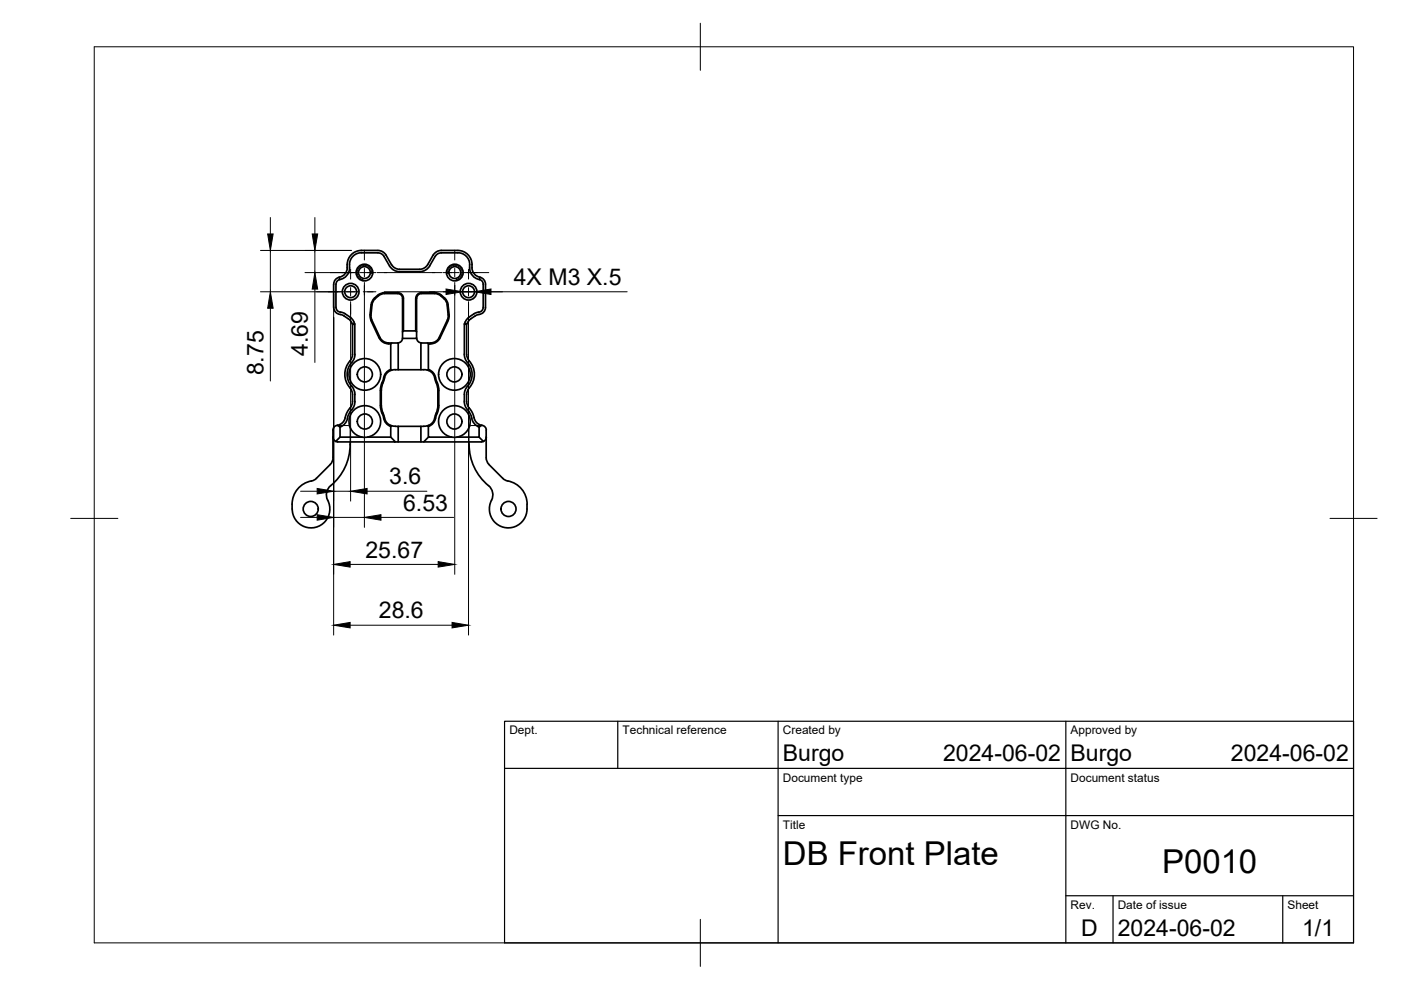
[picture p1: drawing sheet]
<svg xmlns="http://www.w3.org/2000/svg" width="297mm" height="210mm" viewBox="0 0 297 210" stroke-linecap="round" stroke-linejoin="round" font-family="sans-serif">
<!-- layer: Visible -->
<g fill="none" stroke="#000" stroke-width=".36">
<path d="M71.9 58.8l.1 .5M71.9 58.8a1.53 1.53 0 0 0-1.2 1.5l.1 4.9a1.78 1.78 0 0 0 1.9 1.6l1.4 .9 .5 .7M72 59.3a1.06 1.06 0 0 0-.8 1v4.9a1.3 1.3 0 0 0 1.5 1.1l.5 .2M73.6 56.1v.7M73.6 56.8a2 2 0 0 1-1.7 2M74.1 56.1v.7M74.1 56.8a2.51 2.51 0 0 1-2.1 2.5M80.1 53.1h-3.5a2.99 2.99 0 0 0-3 3M80.1 53.6h-3.5a2.51 2.51 0 0 0-2.5 2.5M80.1 53.1a2 2 0 0 1 1.8 1l1.1 2M80.1 53.6a1.49 1.49 0 0 1 1.3 .8 4.9 4.9 0 0 0 2.3 3l1 .2h4.2a2.51 2.51 0 0 0 2.2-1.2l1.2-2.1a1.53 1.53 0 0 1 1.3-.7h3.5M90.7 56.1a2 2 0 0 1-1.8 1h-4.2a2 2 0 0 1-1.7-1"/>
<path d="M91.8 54.1l-1.1 2M97.1 53.1h-3.5a2 2 0 0 0-1.8 1M97.1 53.1a2.99 2.99 0 0 1 3 3M97.1 53.6a2.51 2.51 0 0 1 2.5 2.5M99.6 56.8a2.51 2.51 0 0 0 2.1 2.5M99.6 56.1v.7M100.1 56.8a2 2 0 0 0 1.7 2M100.1 56.1v.7M101.7 59.3a1.01 1.01 0 0 1 .7 1v4.9a1.3 1.3 0 0 1-1.4 1.1l-1.7 1.1-.6 .8M101.7 58.8v.5M101.8 58.8a1.49 1.49 0 0 1 1.1 1.5v4.9a1.78 1.78 0 0 1-1.9 1.6l-1.2 .8M73.2 66.5l.9 .7"/>
<path d="M74.1 67.2l.9 1M74.7 68.8v6.3l-.3 1.1a4.5 4.5 0 0 0 0 6.4l.3 1M75 68.2l.2 .5-.5 .1-.2-.4M75.2 68.7v6.5M75.2 75.1l-.2 1.1a4.2 4.2 0 0 0-.8 5.1l.4 .6M78.5 66.8l.2 1.1M78.6 67.9l1.8 3.7M78.7 64.6l-.3 2.2M79.5 63.3a2.85 2.85 0 0 1 2-1.1h2.8a1.01 1.01 0 0 1 1 1.1v7.1l.2-.2v-6.9a1.2 1.2 0 0 0-1.2-1.2h-2.8a3.4 3.4 0 0 0-2.8 2.5M79.5 63.3l-.6 1-.2 3 1.9 4.3a2.27 2.27 0 0 0 2.4 1.1M80.4 71.6a2.19 2.19 0 0 0 2 1.3M82.4 72.9h.4"/>
<path d="M82.8 78.4a2.92 2.92 0 0 0-1.7 2.4l-.4 1.6-.1 3.6M82.8 78.4l.2 .1M82.8 78.4v-5.5l.2-.2h1.4v5.7l-1.3 .1M82.8 78.3v.1M83.1 78.5a2.23 2.23 0 0 0-1.7 2.1l-.5 1.8-.1 3.6M84.4 78.4l6.2 .1M85.3 71.7a1.01 1.01 0 0 1-1 1M88.1 70.2l.2 .2v1.3h-3v-1.3M88.3 63.3v7.1M88.3 71.7a1.01 1.01 0 0 0 1.1 1M90.6 78.5a2.23 2.23 0 0 1 1.7 2.1l.4 1.4 .1 .8M90.8 78.4l-.2 .1"/>
<path d="M90.8 72.9l-.2-.2h-1.4v5.7M90.8 78.3l.1 .1M90.9 78.4a2.92 2.92 0 0 1 1.7 2.4l.4 1.6v3.6M91.3 72.9h-.5v5.5M92.1 62.1h-2.7a1.23 1.23 0 0 0-1.3 1.2v6.9h-2.6M92.1 62.2h-2.7a1.01 1.01 0 0 0-1.1 1M92.1 62.2a3.2 3.2 0 0 1 2.7 2.4l.2 2.5-.1 .5-1.8 4a2.23 2.23 0 0 1-2.5 1.1M92.1 62.1a3.4 3.4 0 0 1 2.9 2.5l.2 2.2M93.3 71.6a2.19 2.19 0 0 1-2 1.3M95 67.9l-1.7 3.7M95.2 66.8l-.2 1.1M98.4 68.7v6.4l.3 1.1a4.2 4.2 0 0 1 .8 5.1l-.4 .6"/>
<path d="M98.7 68.2l-.3 .5 .5 .1 .2-.4M98.9 68.8v6.4M99 75.1l.1 .8 .4 .6M99.5 76.5a4.2 4.2 0 0 1 0 5.8M99.8 67.6l-.7 .8M70.6 91.2v5.9l-.1 .7-.5 .7-2.9 2.9M70.6 92.7a1.01 1.01 0 0 0 .6 .9M71.2 93.6l.4 .1M71.5 90.2a1.01 1.01 0 0 0-.9 1M71.6 90.2l.5 .3v2.2l-.9 .9M71.6 90.2h-.1M72.1 92.7h10.7l1 1h-12.2"/>
<path d="M74.2 94.3a11.6 11.6 0 0 1-4.5 9.1 2.85 2.85 0 0 0 .1 3.3 4 4 0 0 1-3.2 5.2 4 4 0 0 1-4.6-4M74.2 93.7v.6M74.6 81.9l.4 .6 .2 1.1M74.6 86.8l-.8 1.5a2.64 2.64 0 0 1-1.7 2.2M74.7 83.6a3.8 3.8 0 0 1-.3 2.6l-.7 1.1-.4 .8a2.19 2.19 0 0 1-1.7 2.1M75.2 83.6v1.6M75.2 85.2l-.1 .7-.5 1M76.8 92.7a3.4 3.4 0 0 1-2.3-5.2 3.4 3.4 0 0 1 5.7 0 3.4 3.4 0 0 1-2.3 5.2M80.6 85.9l.2 1.1 .3 .9a2.92 2.92 0 0 0 1.7 2.5M80.9 85.9l.3 1.7a4.6 4.6 0 0 0 1.3 2.4l.6 .3M82.8 90.4h.1M82.8 90.4v2.3"/>
<path d="M83 90.3l-.2 .1M83.1 90.3l1.3 .1v3.3h-.6M84.4 90.4h4.8v3.3h-4.8M89.2 93.7h12.9M90.6 90.3l.2 .1M90.6 90.3l-1.4 .1M90.8 90.4v2.3h10.8v-2.2M90.8 92.7l-1 1M90.9 90.4h-.1M92.8 85.9l-.3 1.7a4.6 4.6 0 0 1-1.3 2.4l-.6 .3M92.8 82.8v3.2M93 85.9l-.1 1.1-.3 .9a2.92 2.92 0 0 1-1.7 2.5"/>
<path d="M96.9 92.7a3.4 3.4 0 0 0 2.2-5.2 3.4 3.4 0 0 0-5.6 0 3.4 3.4 0 0 0 2.3 5.2M98.4 83.6a4.7 4.7 0 0 0 .3 2.6l.4 .7M98.9 83.6v1.6M99 85.2l.1 .7 .4 .6M99.1 86.8l.8 1.5a2.64 2.64 0 0 0 1.7 2.2M99.1 81.9l-.4 .6-.3 1.1M99.4 93.7v.6M99.5 86.5l.9 1.6a2.19 2.19 0 0 0 1.7 2.1M99.5 82.3l-.4 .6-.1 .7M101.6 92.7l.9 .9M102.1 90.2h.1M102.1 90.2l-.5 .3"/>
<path d="M102.2 90.2a1.01 1.01 0 0 1 .9 1M102.5 93.6l-.4 .1M103.1 91.2v5.9l.1 .7 .5 .7 3.4 3.3a5.3 5.3 0 0 1 4.6 6.1 4 4 0 0 1-4.9 3.9 4 4 0 0 1-2.6-5.7 2.48 2.48 0 0 0-.6-3.1 11.3 11.3 0 0 1-4.1-8.7M103.1 92.7a1.01 1.01 0 0 1-.6 .9M67.1 101.4l-.5 .4a5.4 5.4 0 0 0-4.7 6.1"/>
<circle cx="77.3" cy="57.8" r="1.77"/>
<circle cx="77.3" cy="57.8" r="1.26"/>
<circle cx="96.4" cy="57.8" r="1.26"/>
<circle cx="96.4" cy="57.8" r="1.77"/>
<circle cx="74.3" cy="61.9" r="1.26"/>
<circle cx="74.3" cy="61.9" r="1.77"/>
<circle cx="77.4" cy="79.4" r="3.4"/>
<circle cx="77.4" cy="79.4" r="1.6"/>
<circle cx="96.3" cy="79.4" r="1.6"/>
<circle cx="96.3" cy="79.4" r="3.4"/>
<circle cx="99.3" cy="61.9" r="1.77"/>
<circle cx="99.3" cy="61.9" r="1.26"/>
<circle cx="77.4" cy="89.4" r="1.6"/>
<circle cx="96.3" cy="89.4" r="1.6"/>
<circle cx="65.9" cy="107.9" r="1.6"/>
<circle cx="107.8" cy="107.9" r="1.6"/>
</g>
<!-- layer: Hidden -->
<path d="M71.4 90.2h2.4l.3 .2 .1 .3v3M102.3 90.2h-2.4l-.3 .2-.2 .3v3" fill="none" stroke="#000" stroke-width=".21"/>
<!-- layer: Visible Narrow -->
<path d="M78.8 58.1a1.53 1.53 0 0 0-1.3-1.8 1.53 1.53 0 0 0-1.7 1.2 1.53 1.53 0 0 0 1.2 1.8M94.9 58.1a1.53 1.53 0 0 1 1.3-1.8 1.53 1.53 0 0 1 1.7 1.2 1.53 1.53 0 0 1-1.2 1.8" fill="none" stroke="#000" stroke-width=".21"/>
<!-- layer: BORDER -->
<path d="M20 9.9h267v190h-267zM148.5 4.9v10M15 109.9h10M282 109.9h10M148.5 194.9v10" fill="none" stroke="#000" stroke-width=".21"/>
<!-- layer: TITLEBLOCK -->
<path d="M107 152.9h180v47h-180zM131 152.9v10M165 152.9v47M226 152.9v47M107 162.9h180M165 172.9h122M226 189.9h61M236 189.9v10M272 189.9v10" fill="none" stroke="#000" stroke-width=".25"/>
<!-- layer: Smart Centers -->
<g fill="none" stroke="#000" stroke-width=".21">
<path d="M70 57.8h6.1M74.3 57.1v2.1M76.4 57.8h3.3M77.3 53v2.1M77.3 56.9v1.8M79.9 57.8h13.8M94 57.8h3.3M96.4 53v2.1M96.4 56.9v1.8M97.6 57.8h6M99.3 57.1v2.1M67.1 61.9h9"/>
<path d="M74.3 61v1.8M74.3 64.5v2.1M77 61.9h2.7M77.3 60.5v2.1M81.5 61.9h10.7M94 61.9h2.6M96.4 60.5v2.1M97.6 61.9h9M99.3 61v1.8M99.3 64.5v2.1"/>
</g>
<!-- layer: FD_Dimensions -->
<g fill="none" stroke="#000" stroke-width=".21">
<path d="M55.2 53.1h19.3M57.3 46.1v3.5M57.3 53.1v8.8M64.7 57.8h10.5M66.8 46.1v3.5M66.8 53.1v4.7M77.3 59.9v51.9M96.4 59.9v61.9M55.2 61.9h17M57.3 65.4v15.4M66.8 61.3v15.5M70.7 62.3v72.4"/>
<path d="M74.3 64v42.2M91.1 61.9h3.5M98.1 61.9h2.5M99.3 64v70.7M104.1 61.9h28.9M63.7 104.2h3.5M63.7 109.7h3.5M70.7 104.2h3.6M70.7 109.7h6.6M74.2 119.7h18.7M77.8 104.2h12.7M80.8 109.7h15.4"/>
<path d="M74.2 132.6h21.6"/>
</g>
<g fill="#000" stroke="#000" stroke-width=".21">
<path d="M56.7 49.6h1.2l-.6 3.5zM66.2 49.6h1.2l-.6 3.5zM57.3 61.9l.6 3.5h-1.2zM66.8 57.8l.6 3.5h-1.2zM94.6 61.3l3.5 .6-3.5 .5zM100.6 61.9l3.5-.6v1.1zM67.2 103.6l3.5 .6-3.5 .5zM67.2 109.1l3.5 .6-3.5 .6zM70.7 119.7l3.5-.6v1.1zM74.3 104.2l3.5-.6v1.1zM77.3 109.7l3.5-.6v1.2zM92.9 119.1l3.5 .6-3.5 .5z"/>
<path d="M70.7 132.6l3.5-.6v1.1zM95.8 132l3.5 .6-3.5 .5z"/>
</g>
<g font-size="7">
<text x="166" y="183.4">DB Front Plate</text>
<text x="246.4" y="185.2">P0010</text>
</g>
<g font-size="4.9">
<text x="108.9" y="60.4">4X M3 X.5</text>
<text x="65.3" y="75.5" transform="rotate(-90 65.3 75.5)">4.69</text>
<text x="55.9" y="79.6" transform="rotate(-90 55.9 79.6)">8.75</text>
<text x="82.5" y="102.7">3.6</text>
<text x="85.5" y="108.2">6.53</text>
<text x="77.5" y="118.2">25.67</text>
<text x="80.3" y="131.1">28.6</text>
<text x="166" y="161.4">Burgo</text>
<text x="200" y="161.4">2024-06-02</text>
<text x="227" y="161.4">Burgo</text>
<text x="261" y="161.4">2024-06-02</text>
<text x="229.2" y="198.6">D</text>
<text x="237" y="198.4">2024-06-02</text>
<text x="276.1" y="198.6">1/1</text>
</g>
<g font-size="2.5">
<text x="108" y="155.7">Dept.</text>
<text x="132" y="155.7">Technical reference</text>
<text x="166" y="155.7">Created by</text>
<text x="227" y="155.7">Approved by</text>
<text x="166" y="165.7">Document type</text>
<text x="227" y="165.7">Document status</text>
<text x="166" y="175.7">Title</text>
<text x="227" y="175.7">DWG No.</text>
<text x="227" y="192.7">Rev.</text>
<text x="237" y="192.7">Date of issue</text>
<text x="273" y="192.7">Sheet</text>
</g>
</svg>
